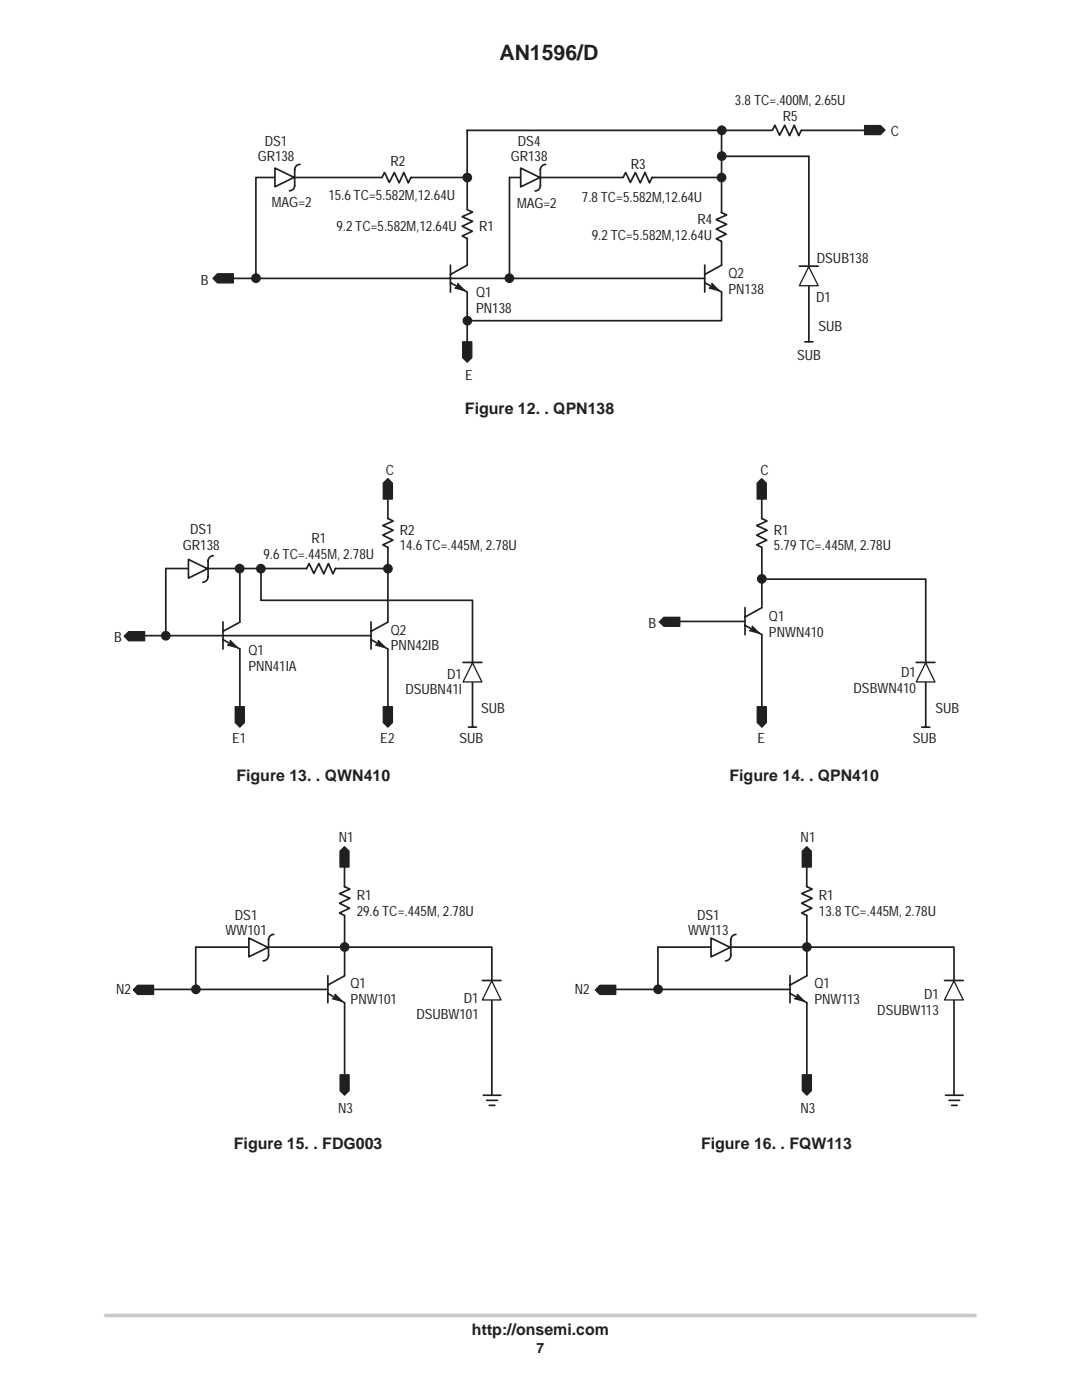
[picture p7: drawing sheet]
<svg xmlns="http://www.w3.org/2000/svg" width="216mm" height="279mm" viewBox="0 0 216 279" stroke-linecap="round" stroke-linejoin="round" font-family="sans-serif">
<path d="M21.1 262.5h173.5" fill="none" stroke="#c7c8ca" stroke-width=".72"/>
<path d="M76.2 35.4h-25.1v20.2M44.9 55.6h95.7M89.9 52.9v5.4M89.9 56.4l3.3 1.9M93.2 52.9l-3.3 1.9M160.6 68.2h1.6" fill="none" stroke="#231f20" stroke-width=".34"/>
<path d="M91.3 56.6l1.5 1.4-2-.5 .5-.3z" fill="#231f20"/>
<path d="M91.3 56.6l1.5 1.4-2-.5 .5-.3z" fill="none" stroke="#231f20" stroke-width=".26"/>
<path d="M43.4 54.6h3.2v1.9h-3.2l-.9-.9z" fill-rule="evenodd" fill="#231f20" stroke="#231f20" stroke-width=".26"/>
<path d="M54.9 33.5l3.8 1.9-3.8 1.9z" fill="#fff"/>
<path d="M54.9 33.5l3.8 1.9-3.8 1.9zM59.9 32.8a1.05 1.05 0 0 0-1.1 1.1v3.1a1.05 1.05 0 0 1-1.1 1.1M76.2 35.4l.5-1 1 2 1-2 .9 2.1 1-2.1 .9 2.1 .5-1.1h11.3M101.7 35.4h22.6M154 26h-60.8v15.8l1.1 .5-2.1 .9 2.1 1-2.1 1 2 1-2 .9 1 .5v5.3" fill="none" stroke="#231f20" stroke-width=".34"/>
<circle cx="51.1" cy="55.5" r=".84" fill="#231f20" stroke="#231f20" stroke-width=".26"/>
<path d="M103.9 33.5l3.8 1.9-3.8 1.9z" fill="#fff"/>
<path d="M101.7 35.4v20.2M103.9 33.5l3.8 1.9-3.8 1.9zM107.8 37a1.05 1.05 0 0 1-1 1.1M108.9 32.8a1.05 1.05 0 0 0-1.1 1.1v3.1M124.3 35.4l.5-1 1 2 1-2 1 2.1 .9-2.1 .9 2.1 .5-1.1h13.9M93.2 58.3v9.9M140.6 52.9v5.4M140.6 56.4l3.4 1.9M144 52.9l-3.4 1.9" fill="none" stroke="#231f20" stroke-width=".34"/>
<path d="M142.1 56.6l1.4 1.4-2-.5 .6-.3z" fill="#231f20"/>
<path d="M142.1 56.6l1.4 1.4-2-.5 .6-.3z" fill="none" stroke="#231f20" stroke-width=".26"/>
<g fill="#231f20" stroke="#231f20" stroke-width=".26">
<path d="M92.3 68.2h1.8v3.2l-.9 .9-.9-.9z" fill-rule="evenodd"/>
<path d="M172.5 25.1h3.2l.9 .9-.9 .9h-3.2z" fill-rule="evenodd"/>
<circle cx="93.2" cy="35.4" r=".84"/>
<circle cx="101.6" cy="55.5" r=".84"/>
</g>
<path d="M144 26v16.4M144 31.2h17.3M154.1 26l.5-1 1 2 1-2 .9 2.1 1-2.1 .9 2.1 .5-1.1M160 26h14.7M161.4 31.2v37M143.9 42.4l1.1 .5-2.1 .9 2.1 1-2.1 .9 2 1-2 1 1 .5M144 58.3v5.7h-50.8M144 48.2v4.7" fill="none" stroke="#231f20" stroke-width=".34"/>
<path d="M161.4 53.2l1.9 3.8h-3.8z" fill="#fff"/>
<path d="M161.4 53.2l1.9 3.8h-3.8z" fill="none" stroke="#231f20" stroke-width=".26"/>
<path d="M159.5 53.1h3.8M52.1 119.8h42.2v25.3M93.5 145.1h1.6" fill="none" stroke="#231f20" stroke-width=".34"/>
<g fill="#231f20" stroke="#231f20" stroke-width=".26">
<circle cx="144" cy="26" r=".84"/>
<circle cx="144" cy="31.2" r=".84"/>
<circle cx="144" cy="35.4" r=".84"/>
<circle cx="93.3" cy="64" r=".84"/>
</g>
<path d="M94.3 132.3l1.9 3.8h-3.8z" fill="#fff"/>
<path d="M94.3 132.3l1.9 3.8h-3.8z" fill="none" stroke="#231f20" stroke-width=".26"/>
<path d="M33.1 113.5h28.1M74 124.1v5.4M74 127.7l3.4 1.8M77.4 124.2l-3.4 1.8M92.4 132.2h3.8" fill="none" stroke="#231f20" stroke-width=".34"/>
<path d="M75.5 127.8l1.4 1.5-1.9-.6 .5-.3z" fill="#231f20"/>
<path d="M75.5 127.8l1.4 1.5-1.9-.6 .5-.3z" fill="none" stroke="#231f20" stroke-width=".26"/>
<path d="M77.4 97.6v5.9l1.1 .5-2.1 .9 2.1 .9-2.1 1 2 1-2 .9 1 .5v15M52.1 113.5v6.3M61.2 113.5l.5-1 .9 2 1-2 1 2 .9-2 .9 2 .5-1h10.5M44.5 124.1v5.4M44.5 127.7l3.4 1.8M47.9 124.2l-3.4 1.8M77.4 129.5v12.4" fill="none" stroke="#231f20" stroke-width=".34"/>
<path d="M45.9 127.8l1.5 1.5-2-.6 .5-.3z" fill="#231f20"/>
<path d="M45.9 127.8l1.5 1.5-2-.6 .5-.3z" fill="none" stroke="#231f20" stroke-width=".26"/>
<g fill="#231f20" stroke="#231f20" stroke-width=".26">
<path d="M76.5 141h1.8v3.2l-.9 .9-.9-.9z" fill-rule="evenodd"/>
<path d="M76.5 96.4l.9-.9 .9 .9v3.2h-1.8z" fill-rule="evenodd"/>
<path d="M46.9 141h1.9v3.2l-.9 .9-1-.9z" fill-rule="evenodd"/>
<path d="M25.7 126.1h3.2v1.8h-3.2l-.9-.9z" fill-rule="evenodd"/>
<circle cx="47.8" cy="113.5" r=".84"/>
<circle cx="52" cy="113.5" r=".84"/>
<circle cx="77.4" cy="113.5" r=".84"/>
<circle cx="33.1" cy="126.9" r=".84"/>
</g>
<path d="M33.1 113.5v13.4M47.9 113.5v10.7M27 126.9h47M47.9 129.5v12.4" fill="none" stroke="#231f20" stroke-width=".34"/>
<path d="M37.6 111.6l3.8 1.9-3.8 1.9z" fill="#fff"/>
<path d="M37.6 111.6l3.8 1.9-3.8 1.9zM42.6 110.9a1.05 1.05 0 0 0-1.1 1.1v3.1a1.05 1.05 0 0 1-1 1.1M152 115.6h32.7v29.5M134.1 124h14.6M183.9 145.1h1.6" fill="none" stroke="#231f20" stroke-width=".34"/>
<path d="M184.7 132.3l1.9 3.8h-3.8z" fill="#fff"/>
<path d="M184.7 132.3l1.9 3.8h-3.8z" fill="none" stroke="#231f20" stroke-width=".26"/>
<path d="M148.7 121.3v5.4M148.7 124.8l3.3 1.9M152 121.3l-3.3 1.8M182.8 132.2h3.8" fill="none" stroke="#231f20" stroke-width=".34"/>
<path d="M150.1 125l1.4 1.4-1.9-.5 .5-.3z" fill="#231f20"/>
<path d="M150.1 125l1.4 1.4-1.9-.5 .5-.3z" fill="none" stroke="#231f20" stroke-width=".26"/>
<path d="M152 97.6v5.9l1.1 .5-2.1 .9 2.1 .9-2.1 1 2 1-2 .9 1 .5v12.1M152 126.7v14.9M29.6 197.5h35.8M39.1 189h59v29.6" fill="none" stroke="#231f20" stroke-width=".34"/>
<g fill="#231f20" stroke="#231f20" stroke-width=".26">
<path d="M151.1 141h1.8v3.2l-.9 .9-.9-.9z" fill-rule="evenodd"/>
<path d="M151.1 96.4l.9-.9 .9 .9v3.2h-1.8z" fill-rule="evenodd"/>
<path d="M131.6 124.1l.9-.9h3.1v1.8h-3.1z" fill-rule="evenodd"/>
<circle cx="152" cy="115.5" r=".84"/>
</g>
<path d="M98.1 195.8l1.9 3.8h-3.8z" fill="#fff"/>
<path d="M98.1 195.8l1.9 3.8h-3.8z" fill="none" stroke="#231f20" stroke-width=".26"/>
<path d="M65.4 194.7v5.4M65.4 198.3l3.4 1.8M68.8 194.7l-3.4 1.9M96.2 195.7h3.8" fill="none" stroke="#231f20" stroke-width=".34"/>
<path d="M66.9 198.4l1.4 1.4-2-.5 .6-.3z" fill="#231f20"/>
<path d="M66.9 198.4l1.4 1.4-2-.5 .6-.3z" fill="none" stroke="#231f20" stroke-width=".26"/>
<path d="M68.7 171.1v5.8l1.1 .5-2.1 .9 2.1 1-2.1 1 2.1 1-2.1 .9 1 .5 .1 12M39.1 189v8.5M68.8 200.1v14.9" fill="none" stroke="#231f20" stroke-width=".34"/>
<g fill="#231f20" stroke="#231f20" stroke-width=".26">
<path d="M67.9 214.5h1.8v3.2l-.9 .9-.9-.9z" fill-rule="evenodd"/>
<path d="M67.8 169.9l.9-.9 .9 .9v3.1h-1.8z" fill-rule="evenodd"/>
<path d="M27.5 196.6h3.1v1.9h-3.1l-.9-.9z" fill-rule="evenodd"/>
<circle cx="68.8" cy="189" r=".84"/>
<circle cx="39.1" cy="197.4" r=".84"/>
</g>
<path d="M49.7 187.2l3.8 1.9-3.8 1.9z" fill="#fff"/>
<path d="M49.7 187.2l3.8 1.9-3.8 1.9zM54.6 186.5a1.05 1.05 0 0 0-1 1v3.2a1.05 1.05 0 0 1-1.1 1.1M121.9 197.5h35.7M131.3 189h59.1v29.6M96.4 218.6h3.5M97.1 219.6h2.2M97.6 220.6h1.2" fill="none" stroke="#231f20" stroke-width=".34"/>
<path d="M190.3 195.8l1.9 3.8h-3.7z" fill="#fff"/>
<path d="M190.3 195.8l1.9 3.8h-3.7z" fill="none" stroke="#231f20" stroke-width=".26"/>
<path d="M157.6 194.7v5.4M157.6 198.3l3.4 1.8M161 194.7l-3.4 1.9M188.5 195.7h3.7" fill="none" stroke="#231f20" stroke-width=".34"/>
<path d="M159.1 198.4l1.4 1.4-1.9-.5 .5-.3z" fill="#231f20"/>
<path d="M159.1 198.4l1.4 1.4-1.9-.5 .5-.3z" fill="none" stroke="#231f20" stroke-width=".26"/>
<path d="M161 171.1v5.8l1.1 .5-2.1 .9 2.1 1-2.1 1 2 1-2 .9 1 .5v12M131.3 189v8.5M161 200.1v14.9" fill="none" stroke="#231f20" stroke-width=".34"/>
<g fill="#231f20" stroke="#231f20" stroke-width=".26">
<path d="M160.1 214.5h1.8v3.2l-.9 .9-.9-.9z" fill-rule="evenodd"/>
<path d="M161 169l.9 .9v3.1h-1.8v-3.1z" fill-rule="evenodd"/>
<path d="M119.7 196.6h3.2v1.9h-3.2l-.9-.9z" fill-rule="evenodd"/>
<circle cx="161" cy="189" r=".84"/>
<circle cx="131.3" cy="197.4" r=".84"/>
</g>
<path d="M141.9 187.2l3.8 1.9-3.8 1.9z" fill="#fff"/>
<path d="M141.9 187.2l3.8 1.9-3.8 1.9zM146.9 186.5a1.05 1.05 0 0 0-1.1 1v3.2a1.05 1.05 0 0 1-1 1.1M188.7 218.6h3.5M189.4 219.6h2.1M189.9 220.6h1.1" fill="none" stroke="#231f20" stroke-width=".34"/>
<text font-size="4.2" fill="#231f20" x="99.6" y="11.9">AN1596/D</text>
<g font-size="3.2" fill="#231f20">
<text x="92.8" y="82.7">Figure 12. . QPN138</text>
<text x="47.2" y="155.9">Figure 13. . QWN410</text>
<text x="145.6" y="155.9">Figure 14. . QPN410</text>
<text x="46.7" y="229.3">Figure 15. . FDG003</text>
<text x="139.9" y="229.3">Figure 16. . FQW113</text>
<text x="94.2" y="266.4">http://onsemi.com</text>
</g>
<g font-size="2.8" fill="#231f20">
<text x="146.6" y="21">3.8 TC=.400M, 2.65U</text>
<text x="52.8" y="29.1">DS1</text>
<text x="103.3" y="29.1">DS4</text>
<text x="156.2" y="24.1">R5</text>
<text x="177.7" y="27.1">C</text>
<text x="51.4" y="32.2">GR138</text>
<text x="77.9" y="33.2">R2</text>
<text x="101.9" y="32.2">GR138</text>
<text x="125.9" y="33.7">R3</text>
<text x="54.3" y="41.3">MAG=2</text>
<text x="65.5" y="40">15.6 TC=5.582M,12.64U</text>
<text x="103.2" y="41.4">MAG=2</text>
<text x="116.1" y="40.2">7.8 TC=5.582M,12.64U</text>
<text x="67.1" y="46.1">9.2 TC=5.582M,12.64U</text>
<text x="95.6" y="46.1">R1</text>
<text x="118.1" y="47.8">9.2 TC=5.582M,12.64U</text>
<text x="139.2" y="44.7">R4</text>
<text x="163" y="52.5">DSUB138</text>
<text x="40.1" y="56.9">B</text>
<text x="95" y="59.3">Q1</text>
<text x="145.3" y="55.5">Q2</text>
<text x="145.3" y="58.6">PN138</text>
<text x="95" y="62.5">PN138</text>
<text x="162.9" y="60.3">D1</text>
<text x="159.1" y="71.8">SUB</text>
<text x="163.3" y="66.1">SUB</text>
<text x="92.8" y="75.9">E</text>
<text x="77" y="94.8">C</text>
<text x="151.7" y="94.8">C</text>
<text x="37.9" y="106.7">DS1</text>
<text x="79.8" y="106.7">R2</text>
<text x="154.4" y="106.7">R1</text>
<text x="36.5" y="109.8">GR138</text>
<text x="52.6" y="111.5">9.6 TC=.445M, 2.78U</text>
<text x="62.2" y="108.4">R1</text>
<text x="79.8" y="109.8">14.6 TC=.445M, 2.78U</text>
<text x="154.4" y="109.8">5.79 TC=.445M, 2.78U</text>
<text x="129.4" y="125.3">B</text>
<text x="153.4" y="124">Q1</text>
<text x="22.8" y="128">B</text>
<text x="49.6" y="130.8">Q1</text>
<text x="78" y="126.7">Q2</text>
<text x="78" y="129.8">PNN42IB</text>
<text x="153.4" y="127.1">PNWN410</text>
<text x="49.6" y="133.9">PNN41IA</text>
<text x="89.2" y="135.4">D1</text>
<text x="179.8" y="135.2">D1</text>
<text x="80.9" y="138.5">DSUBN41I</text>
<text x="96" y="142.3">SUB</text>
<text x="170.3" y="138.3">DSBWN410</text>
<text x="186.7" y="142.3">SUB</text>
<text x="46.3" y="148.4">E1</text>
<text x="75.9" y="148.4">E2</text>
<text x="91.7" y="148.4">SUB</text>
<text x="151.1" y="148.4">E</text>
<text x="182.1" y="148.4">SUB</text>
<text x="67.6" y="168">N1</text>
<text x="159.8" y="168">N1</text>
<text x="71.2" y="179.6">R1</text>
<text x="163.4" y="179.6">R1</text>
<text x="46.9" y="183.5">DS1</text>
<text x="71.2" y="182.7">29.6 TC=.445M, 2.78U</text>
<text x="139.1" y="183.5">DS1</text>
<text x="163.4" y="182.7">13.8 TC=.445M, 2.78U</text>
<text x="45" y="186.7">WW101</text>
<text x="137.3" y="186.7">WW113</text>
<text x="70" y="197.2">Q1</text>
<text x="162.5" y="197.2">Q1</text>
<text x="23.2" y="198.5">N2</text>
<text x="70" y="200.3">PNW101</text>
<text x="83.1" y="203.4">DSUBW101</text>
<text x="92.6" y="200.2">D1</text>
<text x="114.7" y="198.5">N2</text>
<text x="162.5" y="200.3">PNW113</text>
<text x="175.1" y="202.6">DSUBW113</text>
<text x="184.4" y="199.5">D1</text>
<text x="67.5" y="222.2">N3</text>
<text x="159.7" y="222.2">N3</text>
<text x="107.1" y="270">7</text>
</g>
</svg>
